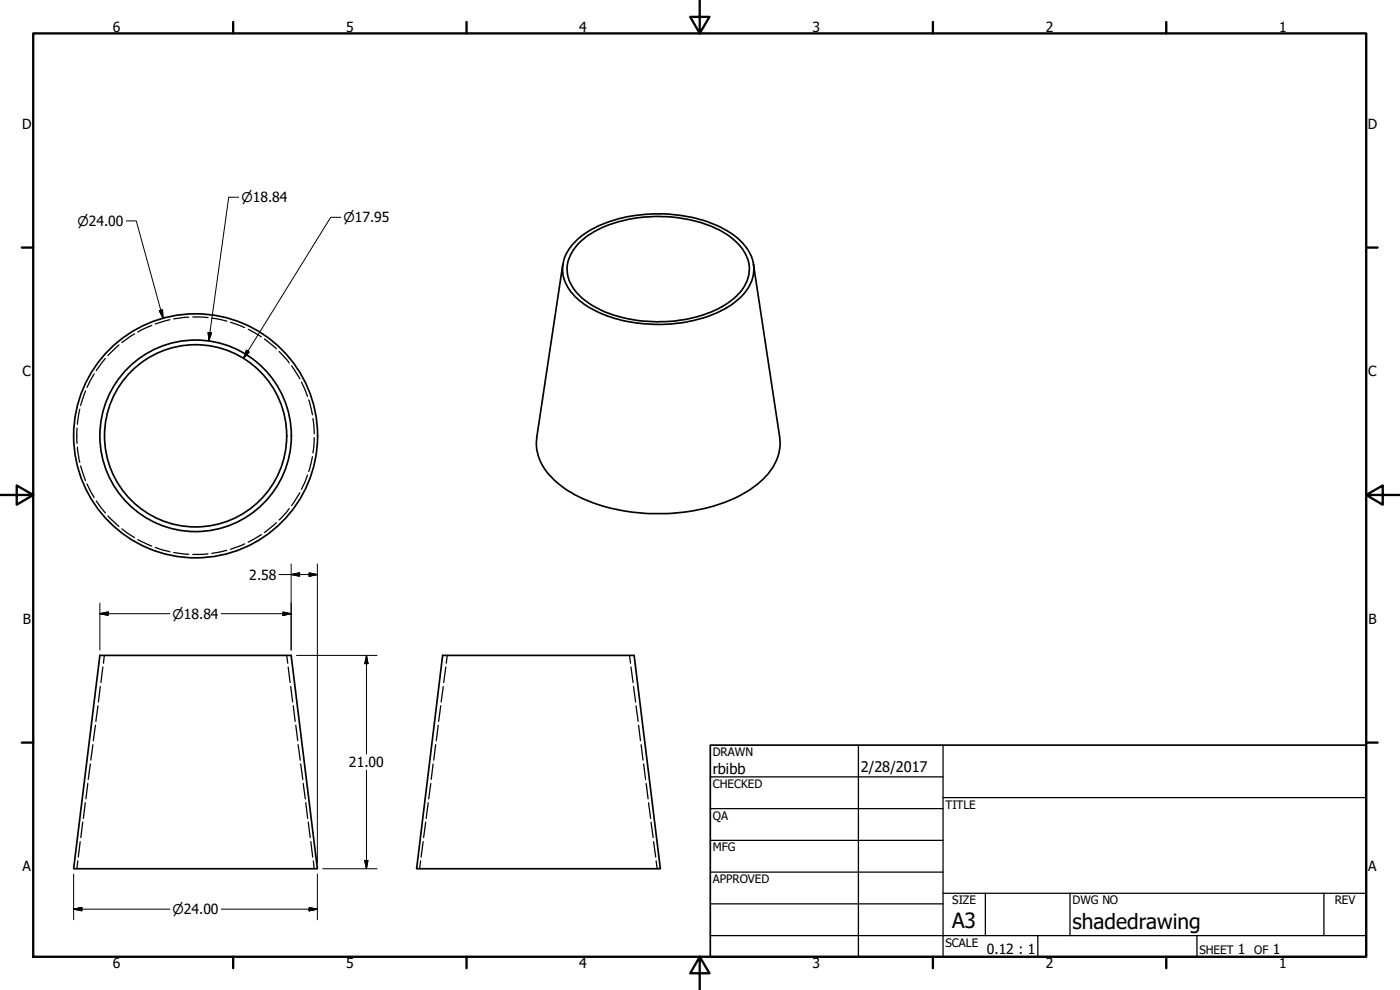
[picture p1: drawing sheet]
<svg xmlns="http://www.w3.org/2000/svg" width="420mm" height="297mm" viewBox="0 0 420 297" stroke-linecap="round" stroke-linejoin="round" font-family="sans-serif">
<!-- layer: Visible (ANSI) -->
<g fill="none" stroke="#000" stroke-width=".51">
<path d="M168.9 79.3l-7.8 51.9a14.8 14.8 0 0 0 5.5 13.1 41.6 41.6 0 0 0 21.8 9.2 57 57 0 0 0 34.2-5.1 21.6 21.6 0 0 0 11-11.9l.5-3-.1-2.3-7.9-51.9M171.8 73.4a31 31 0 0 1 19.7-8.8 43.3 43.3 0 0 1 27.6 5.2 13.5 13.5 0 0 1 7.2 11.1 14.1 14.1 0 0 1-7.7 11.1 44 44 0 0 1-31.1 4.3 29.4 29.4 0 0 1-16-8.5 10.7 10.7 0 0 1 .3-14.4zM173.4 73.3a29.5 29.5 0 0 1 16.5-7.7 42.5 42.5 0 0 1 27.4 4.2 13.5 13.5 0 0 1 7.6 10.8 12.7 12.7 0 0 1-6.5 10.3 40.3 40.3 0 0 1-28 5.1 29.5 29.5 0 0 1-17.2-8.1 10.2 10.2 0 0 1 .2-14.6zM30 196.6h57.4l7.8 64.1h-73.1zM132.8 196.6h57.5l7.9 64.1h-73.2z"/>
<circle cx="58.7" cy="130.8" r="36.6"/>
<circle cx="58.7" cy="130.8" r="27.3"/>
<circle cx="58.7" cy="130.8" r="28.7"/>
</g>
<!-- layer: Hidden (ANSI) -->
<g fill="none" stroke="#000" stroke-width=".38">
<path d="M45.5 97.6l-4.2 2M51 95.9l-4.4 1.3M56.6 95.2l-4.5 .5M57.8 95.1l4.6 .2M63.6 95.4l4.5 1M69.2 96.7l4.2 1.6M74.5 98.8l3.9 2.3M25.7 117.3l-1.5 4.4M28.3 112.2l-2.2 4.1M31.6 107.6l-2.7 3.6M35.7 103.5l-3.3 3.2M40.4 100.2l-3.8 2.6"/>
<path d="M79.4 101.7l3.5 2.9M83.8 105.5l3 3.4M87.5 109.8l2.5 3.9M90.5 114.7l1.8 4.2M23.1 128.4v4.6M23.2 134.2l.7 4.5M23.9 122.8l-.7 4.5M24.2 139.8l1.5 4.4M92.6 120l1.2 4.4M93.8 137l-1.2 4.5M93.9 125.6l.4 4.6M94.3 131.3l-.4 4.6"/>
<path d="M26.1 145.2l2.2 4.1M28.9 150.3l2.7 3.6M32.4 154.8l3.3 3.2M36.6 158.7l3.8 2.6M82.9 156.8l-3.5 3M86.8 152.6l-3 3.4M90 147.8l-2.5 3.9M92.3 142.5l-1.8 4.3M41.3 161.9l4.2 1.9M46.6 164.3l4.4 1.2M52.1 165.8l4.5 .5M62.4 166.2l-4.6 .2"/>
<path d="M68.1 165.1l-4.5 .9M73.4 163.2l-4.2 1.6M78.4 160.4l-3.9 2.3M31.3 196.6l-.2 2.4M86 196.6l.4 2.4M134.2 196.6l-.3 2.4M188.9 196.6l.3 2.4M28.6 217.6l-.6 4.6M29.4 211.8l-.6 4.7M30.1 206l-.6 4.6M30.9 200.1l-.6 4.7M86.5 200.1l.6 4.7"/>
<path d="M87.2 206l.6 4.6M88 211.8l.6 4.7M88.8 217.6l.5 4.6M131.5 217.6l-.6 4.6M132.3 211.8l-.7 4.7M133 206l-.6 4.6M133.8 200.1l-.6 4.7M189.4 200.1l.6 4.7M190.1 206l.7 4.6M190.9 211.8l.6 4.7M191.6 217.6l.6 4.6M26.4 235.1l-.6 4.6"/>
<path d="M27.1 229.2l-.6 4.7M27.9 223.4l-.7 4.7M89.5 223.4l.6 4.7M90.2 229.2l.7 4.7M91 235.1l.6 4.6M129.3 235.1l-.6 4.6M130 229.2l-.6 4.7M130.7 223.4l-.5 4.7M192.4 223.4l.6 4.7M193.2 229.2l.5 4.7M193.9 235.1l.6 4.6M23.4 258.3l-.3 2.4"/>
<path d="M24.1 252.5l-.6 4.7M24.8 246.7l-.5 4.6M25.6 240.8l-.6 4.7M91.8 240.8l.5 4.7M92.5 246.7l.6 4.6M93.3 252.5l.6 4.7M94 258.3l.3 2.4M126.2 258.3l-.3 2.4M127 252.5l-.6 4.7M127.8 246.7l-.7 4.6M128.5 240.8l-.6 4.7M194.6 240.8l.7 4.7"/>
<path d="M195.4 246.7l.6 4.6M196.2 252.5l.6 4.7M196.9 258.3l.3 2.4"/>
</g>
<!-- layer: Border (ANSI) -->
<g fill="none" stroke="#000" stroke-width=".7">
<path d="M10 10h400v277.1h-400zM70 6.6v3.4M140 6.6v3.4M210 0v10l-2.9-4.9h5.8l-2.9 4.9M280 6.6v3.4M350 6.6v3.4M6.5 74.3h3.5M410 74.3h3.4M0 148.5h10l-5-2.8v5.7l5-2.9M410 148.5l5 2.9v-5.7l-5 2.8h10M6.5 222.8h3.5M410 222.8h3.4"/>
<path d="M70 287.1v3.4M140 287.1v3.4M210 287.1l2.9 4.9h-5.8l2.9-4.9v9.9M280 287.1v3.4M350 287.1v3.4"/>
</g>
<!-- layer: Title (ANSI) -->
<g fill="none" stroke="#000" stroke-width=".38">
<path d="M213.2 233.1h69.8M257.6 223.6v63.5M283 239.3h127M283 223.6v63.5M213.2 242.6h69.8M213.2 252.1h69.8M213.2 261.7h69.8M213.2 271.2h69.8M283 268h127M295.7 268v12.7M321.1 268v12.7M397.3 268v12.7"/>
<path d="M213.2 280.7h196.8M311.5 280.7v6.4M359.2 280.7v6.4"/>
</g>
<path d="M213.2 223.6h196.8v63.5h-196.8z" fill="none" stroke="#000" stroke-width=".51"/>
<!-- layer: Dimension (ANSI) -->
<g fill="none" stroke="#000" stroke-width=".3">
<path d="M71.6 59.2h-3l-5.9 43.1M37.9 66.3h3l8.1 29.2M102.3 65.2h-3l-26.2 42.3M47.8 93.2l1-.3 .2 2.6zM62.5 99.7l1 .2-.8 2.4zM74 105.1l.8 .5-1.7 1.9zM83.8 172.4h11.4M87.4 172.4l2.5-.5v1zM87.4 169.2v25.9M92.8 171.9l2.4 .5-2.4 .5zM95.2 169.2v89.9M30 184.1l2.4-.5v1z"/>
<path d="M30 184.1h21M30 181v14.1M66.4 184.1h21M84.9 183.6l2.5 .5-2.5 .5zM89 196.6h24.2M110 196.6l.4 2.5h-.9zM110 196.6v29.6M110 231.1v29.6M109.5 258.2h.9l-.4 2.5zM22.1 272.8l2.5-.5v1zM22.1 272.8h28.9M22.1 262.2v13.8"/>
<path d="M66.4 272.8h28.8M92.8 272.3l2.4 .5-2.4 .5zM95.2 262.2v13.8M96.8 260.7h16.4"/>
</g>
<g fill="#000" stroke="#000" stroke-width=".3">
<path d="M47.8 93.2l1.2 2.3zM47.8 93.2l1-.3 .2 2.6zM62.5 99.7l.2 2.6zM62.5 99.7l1 .2-.8 2.4zM74 105.1l-.9 2.4zM74 105.1l.8 .5-1.7 1.9zM87.4 172.4l2.5-.5zM87.4 172.4l2.5-.5v1zM92.8 172.9l2.4-.5zM92.8 171.9l2.4 .5-2.4 .5zM30 184.1l2.4-.5zM30 184.1l2.4-.5v1z"/>
<path d="M84.9 184.6l2.5-.5zM84.9 183.6l2.5 .5-2.5 .5zM110 196.6l.4 2.5zM110 196.6l.4 2.5h-.9zM109.5 258.2l.5 2.5zM109.5 258.2h.9l-.4 2.5zM22.1 272.8l2.5-.5zM22.1 272.8l2.5-.5v1zM92.8 273.3l2.4-.5zM92.8 272.3l2.4 .5-2.4 .5z"/>
</g>
<g font-size="6.3">
<text x="285.8" y="278.6">A3</text>
<text x="321.9" y="278.6">shadedrawing</text>
</g>
<g font-size="4.4">
<text x="213.9" y="232.2">rbibb</text>
<text x="258.4" y="231.6">2/28/2017</text>
</g>
<g font-size="4.2">
<text x="33.8" y="9.6">6</text>
<text x="103.9" y="9.6">5</text>
<text x="173.9" y="9.6">4</text>
<text x="243.8" y="9.6">3</text>
<text x="313.9" y="9.6">2</text>
<text x="383.9" y="9.6">1</text>
<text x="6.7" y="38.7">D</text>
<text x="410.5" y="38.7">D</text>
<text x="6.8" y="113">C</text>
<text x="410.7" y="113">C</text>
<text x="74.8" y="173.9">2.58</text>
<text x="6.9" y="187.2">B</text>
<text x="410.7" y="187.2">B</text>
<text x="104.7" y="230.2">21.00</text>
<text x="6.8" y="261.4">A</text>
<text x="410.7" y="261.4">A</text>
<text x="296.2" y="286.2">0.12 : 1</text>
<text x="371.5" y="286.2">1</text>
<text x="382" y="286.2">1</text>
<text x="33.8" y="290.5">6</text>
<text x="103.9" y="290.5">5</text>
<text x="173.9" y="290.5">4</text>
<text x="243.8" y="290.5">3</text>
<text x="313.9" y="290.5">2</text>
<text x="383.9" y="290.5">1</text>
</g>
<g font-size="4">
<text x="72.5" y="60.6">⌀18.84</text>
<text x="23.2" y="67.7">⌀24.00</text>
<text x="103.1" y="66.7">⌀17.95</text>
<text x="51.8" y="185.6">⌀18.84</text>
<text x="51.8" y="274.2">⌀24.00</text>
</g>
<g font-size="3.5">
<text x="213.9" y="226.9">DRAWN</text>
<text x="213.9" y="236.4">CHECKED</text>
<text x="213.9" y="245.9">QA</text>
<text x="283.8" y="242.6">TITLE</text>
<text x="213.9" y="255.4">MFG</text>
<text x="213.9" y="265">APPROVED</text>
<text x="285.8" y="271.3">SIZE</text>
<text x="321.9" y="271.3">DWG NO</text>
<text x="400.6" y="271.3">REV</text>
<text x="283.8" y="284">SCALE</text>
<text x="360" y="286.2">SHEET</text>
<text x="376.4" y="286.2">OF</text>
</g>
</svg>
